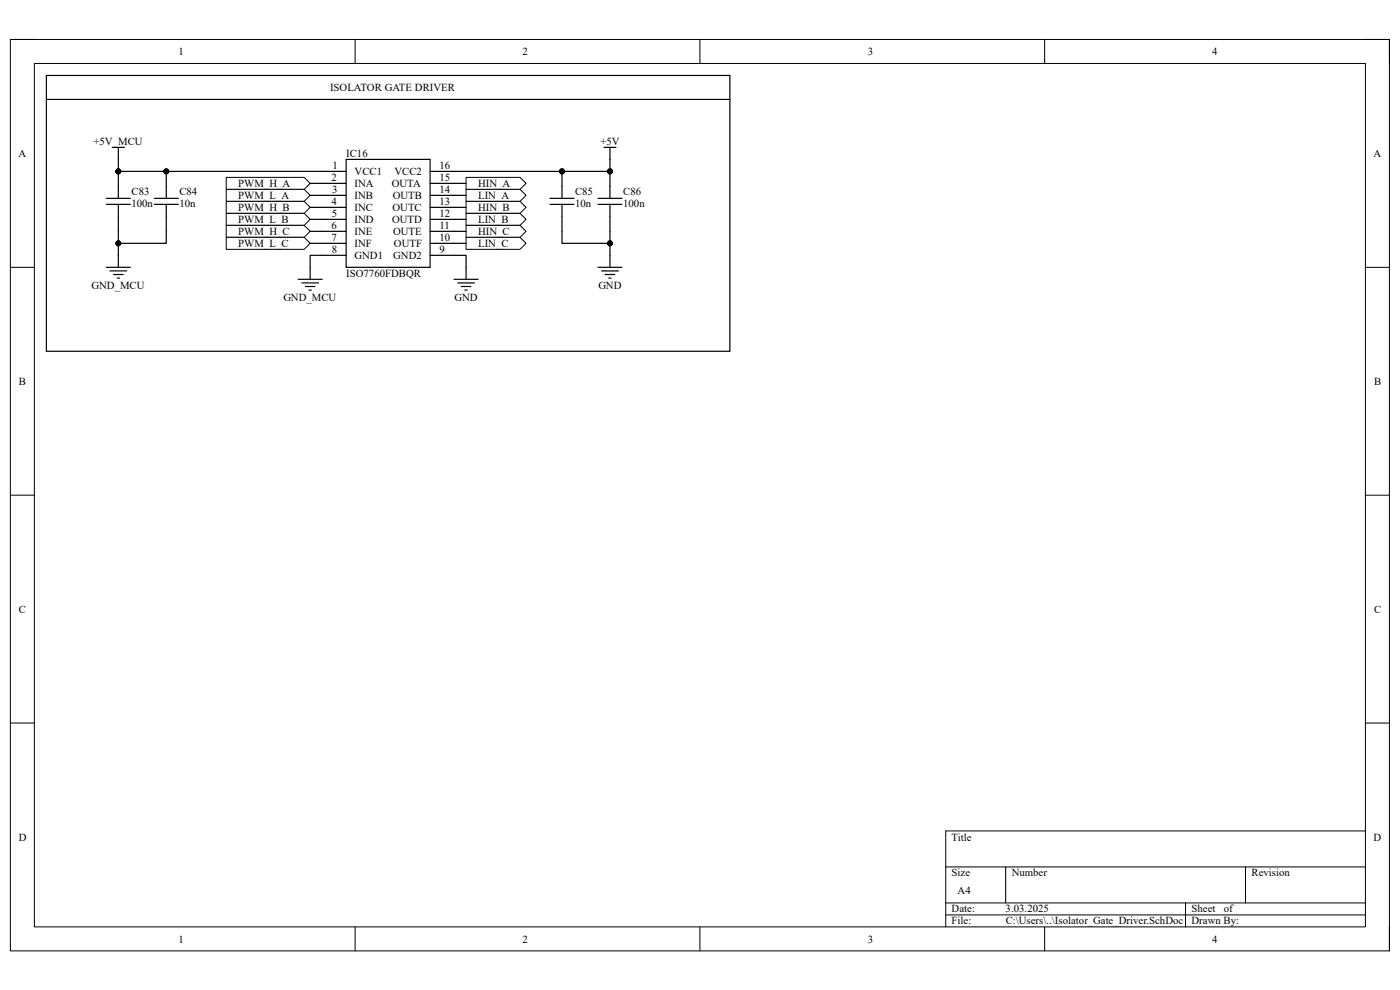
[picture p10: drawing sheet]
<svg xmlns="http://www.w3.org/2000/svg" width="297mm" height="210mm" viewBox="0 0 297 210" stroke-linecap="round" stroke-linejoin="round" font-family="sans-serif">
<path d="M2.2 8.4h292.6v193.3h-292.6z" fill="none" stroke="#000" stroke-width=".21"/>
<path d="M7.3 13.5h282.4v183.1h-282.4z" fill-rule="evenodd" fill="#fff"/>
<g fill="none" stroke="#000" stroke-width=".21">
<path d="M2.2 8.4h5.1M7.3 13.5h282.4v183.1h-282.4zM75.3 8.4v5.1M148.5 8.4v5.1M221.6 8.4v5.1M289.7 8.4h5.1v5.1M2.2 56.7h5.1M289.7 56.7h5.1M2.2 105h5.1M289.7 105.1h5.1M2.2 153.4h5.1M289.7 153.4h5.1"/>
<path d="M289.7 176.3h-89.1v20.3M75.3 196.6v5.1M148.5 196.6v5.1M200.6 183.9h89.1M200.6 191.5h89.1M200.6 194.1h89.1M213.4 183.9v7.6M221.6 196.6v5.1M251.5 191.5v5.1M264.2 183.9v7.6M294.8 196.6v5.1"/>
</g>
<path d="M23.8 31.3h2.6M25.1 31.3v2.5" fill="none" stroke="#000" stroke-width=".25"/>
<path d="M48 37.6h16.5l1.3 1.3-1.3 1.3h-16.5z" fill-rule="evenodd" fill="#fff"/>
<path d="M48 37.6h16.5l1.3 1.3-1.3 1.3h-16.5z" fill="none" stroke="#000" stroke-width=".21"/>
<path d="M63.3 59.3h5M65.8 56.7v2.6M64 60h3.6M64.8 60.8h2M65.5 61.5h.6" fill="none" stroke="#000" stroke-width=".25"/>
<path d="M48 40.2h16.5l1.3 1.2-1.3 1.3h-16.5z" fill-rule="evenodd" fill="#fff"/>
<path d="M48 40.2h16.5l1.3 1.2-1.3 1.3h-16.5z" fill="none" stroke="#000" stroke-width=".21"/>
<path d="M48 42.7h16.5l1.3 1.3-1.3 1.3h-16.5z" fill-rule="evenodd" fill="#fff"/>
<path d="M48 42.7h16.5l1.3 1.3-1.3 1.3h-16.5z" fill="none" stroke="#000" stroke-width=".21"/>
<path d="M48 45.3h16.5l1.3 1.2-1.3 1.3h-16.5z" fill-rule="evenodd" fill="#fff"/>
<path d="M48 45.3h16.5l1.3 1.2-1.3 1.3h-16.5z" fill="none" stroke="#000" stroke-width=".21"/>
<path d="M48 47.8h16.5l1.3 1.3-1.3 1.2h-16.5z" fill-rule="evenodd" fill="#fff"/>
<path d="M48 47.8h16.5l1.3 1.3-1.3 1.2h-16.5z" fill="none" stroke="#000" stroke-width=".21"/>
<path d="M48 50.3h16.5l1.3 1.3-1.3 1.3h-16.5z" fill-rule="evenodd" fill="#fff"/>
<path d="M48 50.3h16.5l1.3 1.3-1.3 1.3h-16.5z" fill="none" stroke="#000" stroke-width=".21"/>
<path d="M98.9 37.6h11.4l1.3 1.3-1.3 1.3h-11.4z" fill-rule="evenodd" fill="#fff"/>
<path d="M98.9 37.6h11.4l1.3 1.3-1.3 1.3h-11.4z" fill="none" stroke="#000" stroke-width=".21"/>
<path d="M98.9 40.2h11.4l1.3 1.2-1.3 1.3h-11.4z" fill-rule="evenodd" fill="#fff"/>
<path d="M98.9 40.2h11.4l1.3 1.2-1.3 1.3h-11.4z" fill="none" stroke="#000" stroke-width=".21"/>
<path d="M98.9 42.7h11.4l1.3 1.3-1.3 1.3h-11.4z" fill-rule="evenodd" fill="#fff"/>
<path d="M98.9 42.7h11.4l1.3 1.3-1.3 1.3h-11.4z" fill="none" stroke="#000" stroke-width=".21"/>
<path d="M98.9 45.3h11.4l1.3 1.2-1.3 1.3h-11.4z" fill-rule="evenodd" fill="#fff"/>
<path d="M98.9 45.3h11.4l1.3 1.2-1.3 1.3h-11.4z" fill="none" stroke="#000" stroke-width=".21"/>
<path d="M98.9 47.8h11.4l1.3 1.3-1.3 1.3h-11.4z" fill-rule="evenodd" fill="#fff"/>
<path d="M98.9 47.8h11.4l1.3 1.3-1.3 1.3h-11.4z" fill="none" stroke="#000" stroke-width=".21"/>
<path d="M98.9 50.4h11.4l1.3 1.2-1.3 1.3h-11.4z" fill-rule="evenodd" fill="#fff"/>
<g fill="none" stroke="#000" stroke-width=".21">
<path d="M98.9 50.4h11.4l1.3 1.2-1.3 1.3h-11.4z"/>
<circle cx="25.1" cy="36.4" r=".51"/>
<circle cx="35.3" cy="36.4" r=".51"/>
<circle cx="119.2" cy="36.4" r=".51"/>
<circle cx="129.4" cy="36.4" r=".51"/>
<circle cx="25.1" cy="51.6" r=".51"/>
<circle cx="129.4" cy="51.6" r=".51"/>
</g>
<g fill="none" stroke="#000" stroke-width=".25">
<path d="M9.8 16h145v58.5h-145zM9.8 21.1h145M25.1 36.4h43.2M25.1 33.8v8.3M35.3 36.4v5.7M65.8 38.9h2.5M96.3 38.9h2.6M96.3 36.4h33.1M119.2 36.4v5.7M128.1 31.3h2.6M129.4 31.3v10.8M22.6 56.7h5"/>
<path d="M22.6 42.1h5M22.6 43.4h5M23.3 57.5h3.6M24.1 58.2h2M24.8 59h.6M25.1 43.4v13.3M32.7 42.1h5.1M32.7 43.4h5.1M35.3 43.4v8.2h-10.2M65.8 41.4h2.5M65.8 44h2.5M65.8 46.5h2.5"/>
<path d="M65.8 49.1h2.5M65.8 51.6h2.5M68.3 54.2h-2.5v2.5M96.3 54.2h2.6v5.1M96.3 59.3h5.1M96.3 41.4h2.6M96.3 44h2.6M96.3 46.5h2.6M96.3 49.1h2.6M96.3 51.6h2.6M116.7 42.1h5.1M116.7 43.4h5.1"/>
<path d="M119.2 43.4v8.2h10.2M126.9 56.7h5M126.9 42.1h5M126.9 43.4h5M127.6 57.5h3.6M128.4 58.2h2M129.1 59h.6M129.4 43.4v13.3M97.1 60h3.6M97.9 60.8h2M98.6 61.5h.5"/>
</g>
<g fill="#000">
<circle cx="25.1" cy="36.4" r=".51"/>
<circle cx="35.3" cy="36.4" r=".51"/>
<circle cx="119.2" cy="36.4" r=".51"/>
<circle cx="129.4" cy="36.4" r=".51"/>
<circle cx="25.1" cy="51.6" r=".51"/>
<circle cx="129.4" cy="51.6" r=".51"/>
</g>
<path d="M73.4 33.8h17.8v22.9h-17.8z" fill-rule="evenodd" fill="#fff"/>
<g fill="none" stroke="#000" stroke-width=".25">
<path d="M68.3 36.4h5.1M68.3 38.9h5.1M73.4 33.8h17.8v22.9h-17.8zM91.2 38.9h5.1M91.2 36.4h5.1M68.3 41.4h5.1M68.3 44h5.1M68.3 46.5h5.1M68.3 49.1h5.1M68.3 51.6h5.1M68.3 54.2h5.1M91.2 41.4h5.1"/>
<path d="M91.2 44h5.1M91.2 46.5h5.1M91.2 49.1h5.1M91.2 51.6h5.1M91.2 54.2h5.1"/>
</g>
<g font-size="2.3">
<text x="37.9" y="11.7">1</text>
<text x="110.9" y="11.7">2</text>
<text x="184.1" y="11.7">3</text>
<text x="257.1" y="11.7">4</text>
<text x="70" y="19.3">ISOLATOR GATE DRIVER</text>
<text x="3.9" y="33.3">A</text>
<text x="19.9" y="30.7">+5V_MCU</text>
<text x="70.5" y="35.9">1</text>
<text x="73.4" y="33.3">IC16</text>
<text x="93.3" y="35.9">16</text>
<text x="127.4" y="30.7">+5V</text>
<text x="291.4" y="33.3">A</text>
<text x="27.9" y="41.3">C83</text>
<text x="38.1" y="41.3">C84</text>
<text x="50.5" y="39.7">PWM_H_A</text>
<text x="70.4" y="38.4">2</text>
<text x="70.4" y="40.9">3</text>
<text x="75.2" y="37.1">VCC1</text>
<text x="75.2" y="39.7">INA</text>
<text x="83.1" y="39.7">OUTA</text>
<text x="83.7" y="37.1">VCC2</text>
<text x="93.3" y="38.4">15</text>
<text x="93.3" y="40.9">14</text>
<text x="101.4" y="39.7">HIN_A</text>
<text x="122" y="41.3">C85</text>
<text x="132.2" y="41.3">C86</text>
<text x="27.9" y="43.9">100n</text>
<text x="38.1" y="43.9">10n</text>
<text x="50.5" y="42.2">PWM_L_A</text>
<text x="50.5" y="44.7">PWM_H_B</text>
<text x="50.5" y="47.3">PWM_L_B</text>
<text x="70.3" y="43.5">4</text>
<text x="70.4" y="46">5</text>
<text x="75.2" y="42.2">INB</text>
<text x="75.2" y="44.7">INC</text>
<text x="75.2" y="47.3">IND</text>
<text x="83.2" y="47.3">OUTD</text>
<text x="83.3" y="44.7">OUTC</text>
<text x="83.3" y="42.2">OUTB</text>
<text x="93.3" y="43.5">13</text>
<text x="93.3" y="46">12</text>
<text x="101.4" y="42.2">LIN_A</text>
<text x="101.4" y="44.7">HIN_B</text>
<text x="101.4" y="47.3">LIN_B</text>
<text x="122" y="43.9">10n</text>
<text x="132.2" y="43.9">100n</text>
<text x="50.5" y="49.8">PWM_H_C</text>
<text x="50.5" y="52.4">PWM_L_C</text>
<text x="70.4" y="48.6">6</text>
<text x="70.4" y="51.1">7</text>
<text x="70.4" y="53.6">8</text>
<text x="75.2" y="49.8">INE</text>
<text x="75.2" y="52.4">INF</text>
<text x="83.4" y="49.8">OUTE</text>
<text x="83.6" y="52.4">OUTF</text>
<text x="93.3" y="48.6">11</text>
<text x="93.3" y="51.1">10</text>
<text x="93.3" y="53.6">9</text>
<text x="101.4" y="49.8">HIN_C</text>
<text x="101.4" y="52.4">LIN_C</text>
<text x="73.4" y="58.7">ISO7760FDBQR</text>
<text x="75.2" y="54.9">GND1</text>
<text x="83.4" y="54.9">GND2</text>
<text x="19.4" y="61.3">GND_MCU</text>
<text x="60.1" y="63.8">GND_MCU</text>
<text x="96.4" y="63.8">GND</text>
<text x="127" y="61.3">GND</text>
<text x="4" y="81.6">B</text>
<text x="291.5" y="81.6">B</text>
<text x="4" y="130">C</text>
<text x="291.5" y="130">C</text>
<text x="4" y="178.3">D</text>
<text x="201.9" y="178.3">Title</text>
<text x="291.4" y="178.3">D</text>
<text x="201.9" y="185.9">Size</text>
<text x="214.6" y="185.9">Number</text>
<text x="265.5" y="185.9">Revision</text>
<text x="203.2" y="189.7">A4</text>
<text x="201.9" y="193.5">Date:</text>
<text x="201.9" y="196.1">File:</text>
<text x="213.3" y="193.5">3.03.2025</text>
<text x="213.4" y="196.1">C:\Users\..\Isolator_Gate_Driver.SchDoc</text>
<text x="252.8" y="196.1">Drawn By:</text>
<text x="252.8" y="193.5">Sheet</text>
<text x="259.6" y="193.5">of</text>
<text x="37.9" y="199.9">1</text>
<text x="110.9" y="199.9">2</text>
<text x="184.1" y="199.9">3</text>
<text x="257.1" y="199.9">4</text>
</g>
</svg>
